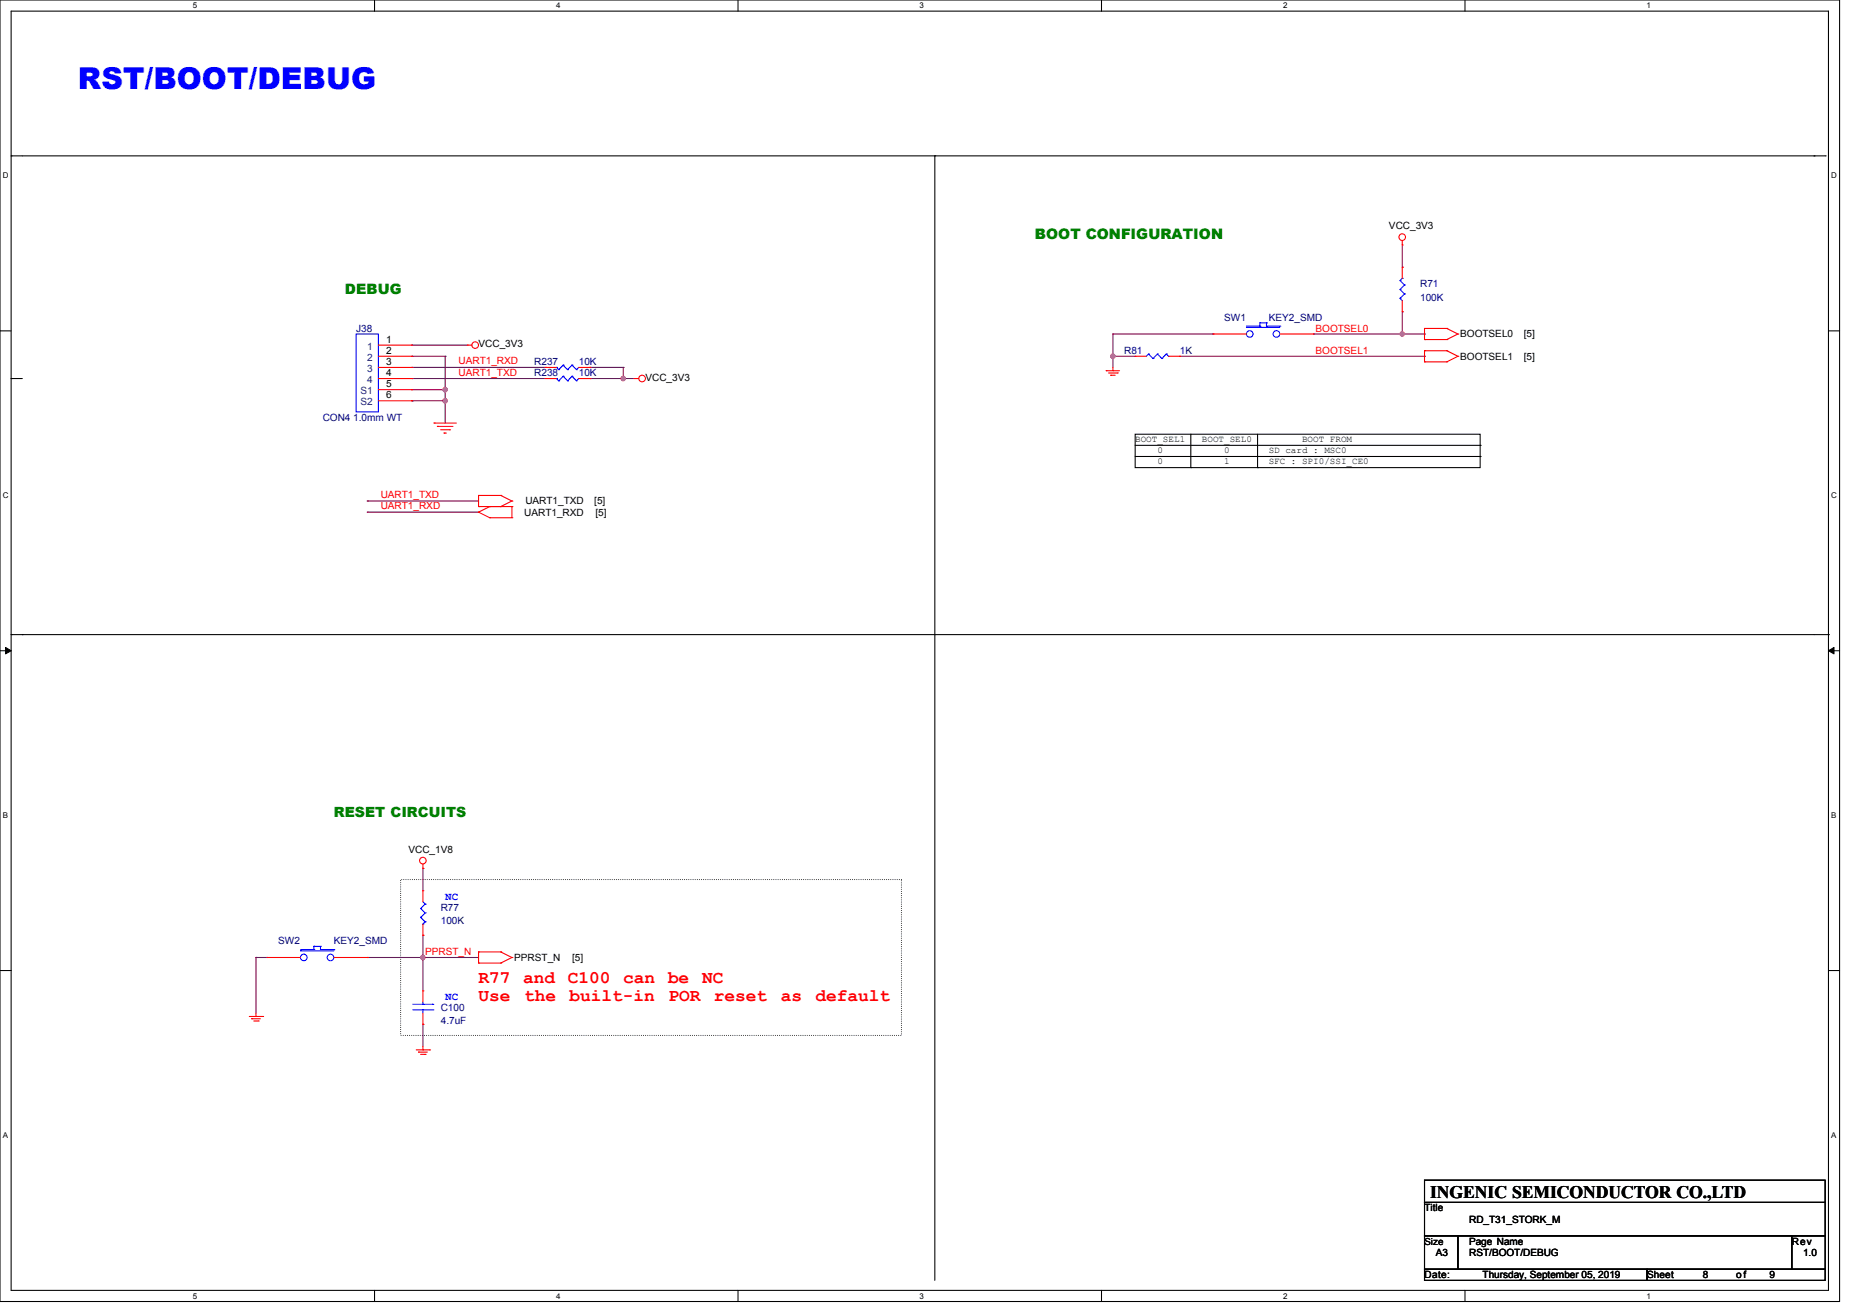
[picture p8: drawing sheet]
<svg xmlns="http://www.w3.org/2000/svg" width="297mm" height="210mm" viewBox="0 0 297 210" stroke-linecap="round" stroke-linejoin="round" font-family="sans-serif">
<path d="M0 0h293.9v207.8h-293.9zM1.8 1.8h290.3v204.3h-290.3z" fill="none" stroke="#000" stroke-width=".17"/>
<g fill="#fff">
<path d="M30.8 .2h.7v1.4h-.7z"/>
<path d="M30.8 206.2h.7v1.5h-.7z"/>
</g>
<path d="M59.8 0v1.8M59.8 206.1v1.7" fill="none" stroke="#000" stroke-width=".17"/>
<g fill="#fff">
<path d="M88.9 .2h.7v1.4h-.7z"/>
<path d="M88.9 206.2h.7v1.5h-.7z"/>
</g>
<path d="M117.9 0v1.8M117.9 206.1v1.7" fill="none" stroke="#000" stroke-width=".17"/>
<g fill="#fff">
<path d="M146.9 .2h.7v1.4h-.7z"/>
<path d="M146.9 206.2h.7v1.5h-.7z"/>
</g>
<path d="M176 0v1.8M176 206.1v1.7" fill="none" stroke="#000" stroke-width=".17"/>
<g fill="#fff">
<path d="M205 .2h.7v1.4h-.7z"/>
<path d="M205 206.2h.7v1.5h-.7z"/>
</g>
<path d="M234.1 0v1.8M234.1 206.1v1.7" fill="none" stroke="#000" stroke-width=".17"/>
<g fill="#fff">
<path d="M263.1 .2h.7v1.4h-.7z"/>
<path d="M263.1 206.2h.7v1.5h-.7z"/>
<path d="M.4 27.3h1v1.4h-1z"/>
<path d="M292.6 27.3h.9v1.4h-.9z"/>
<path d="M.4 78.4h1v1.4h-1z"/>
<path d="M292.6 78.4h.9v1.4h-.9z"/>
</g>
<path d="M0 52.8h1.8M292.1 52.8h1.8" fill="none" stroke="#000" stroke-width=".17"/>
<g fill="#fff">
<path d="M.4 129.4h.9v1.5h-.9z"/>
<path d="M292.6 129.4h.8v1.5h-.8z"/>
</g>
<path d="M0 103.9h1.8M292.1 103.9h1.8" fill="none" stroke="#000" stroke-width=".17"/>
<path d="M.9 103.4l.9 .5-.9 .5zM292.1 103.9l.9-.5v1z" fill="#000" stroke="#000" stroke-width=".16"/>
<g fill="#fff">
<path d="M.4 180.5h.9v1.4h-.9z"/>
<path d="M292.6 180.5h.8v1.4h-.8z"/>
</g>
<g fill="none" stroke="#000" stroke-width=".17">
<path d="M1.8 24.9h.1M1.8 24.9h289.8M149.4 24.9h.1M149.4 24.9v179.6M289.8 24.9h.1M291.6 24.9h.1M1.8 60.5h.1M1.8 60.5h1.8M181.4 69.3h55.1v5.4h-55.1zM181.4 71.1h55.1M181.4 72.9h55.1M190.2 74.7h.1"/>
<path d="M190.2 69.3v5.4M200.9 74.7h.1M200.9 69.3v5.4M236.5 71.1h.1M236.5 72.9h.1M1.8 101.3h.1M1.8 101.3h290.3M3.6 101.3h.1M292.1 101.3h.1M0 155h1.8M292.1 155h1.8M227.6 188.5h64v3.5h-64z"/>
<path d="M227.6 192h64v5.4h-64zM227.6 197.4h5.3v5.3h-5.3zM232.9 197.4h53.4v5.3h-53.4zM286.3 197.4h5.3v5.3h-5.3zM227.6 202.7h35.5v1.8h-35.5zM263.1 202.7h28.5v1.8h-28.5z"/>
</g>
<path d="M64 140.5h80v24.9h-80z" fill="none" stroke="#000" stroke-width=".17" stroke-dasharray="0 .3"/>
<g fill="none" stroke="#800040" stroke-width=".17">
<path d="M224 39.1v3.6M65.8 56.9h.1M65.8 55.1h.1M65.8 58.7h.1M65.8 56.9h5.3M65.8 55.1h8.9M65.8 58.7h21.3M71.1 56.9h.1M71.1 56.9v10.7M94.2 58.7h.1M94.2 58.7h5.4M99.6 58.7h.1"/>
<path d="M99.6 58.7v1.8M177.8 56.9h.1M177.8 53.3h.1M177.8 53.3v5.4M177.8 56.9h3.6M177.8 53.3h16M188.5 56.9h39.1M193.8 53.3h.1M209.8 53.3h.1M209.8 53.3h17.8M224 42.7h.1M224 49.8h.1"/>
<path d="M224 49.8v3.5M227.6 56.9h.1M227.6 53.3h.1M65.8 60.5h.1M65.8 62.2h.1M65.8 64h.1M65.8 60.5h21.3M65.8 62.2h5.3M65.8 64h5.3M71.1 62.2h.1M71.1 64h.1M94.2 60.5h.1"/>
<path d="M94.2 60.5h7.1M99.6 60.5h.1M58.7 81.8h.1M58.7 80h.1M58.7 81.8h17.8M58.7 80h17.8M67.6 138.7h.1M67.6 138.7v3.5M40.9 152.9h.1M40.9 152.9h1.8M40.9 152.9v8.9M58.7 152.9h.1"/>
<path d="M58.7 152.9h17.8M67.6 152.9h.1M67.6 149.4h.1M67.6 149.4v8.8M67.6 163.6h.1M67.6 163.6v3.5"/>
</g>
<g fill="#f0f" stroke="#f0f" stroke-width=".17">
<circle cx="177.8" cy="56.9" r=".35"/>
<circle cx="224" cy="53.3" r=".35"/>
<circle cx="67.6" cy="152.9" r=".35"/>
<circle cx="99.6" cy="60.4" r=".35"/>
<circle cx="71.1" cy="64" r=".35"/>
<circle cx="71.1" cy="62.2" r=".35"/>
</g>
<g fill="none" stroke="#f00" stroke-width=".17">
<path d="M224 39.1h.1M224 38.4v.7M60.5 55.1h5.3M60.5 58.7h5.3M60.5 56.9h5.3M65.8 56.9h.1M65.8 58.7h.1M65.8 55.1h.1M74.7 55.1h.1M74.7 55.1h.7M87.1 58.7h.1M87.1 58.7h1.8"/>
<path d="M92.5 58.7h1.7M94.2 58.7h.1M176.7 59.2h.1M176.7 59.2h2.2M177.1 59.6h1.4M177.4 59.9h.1M177.4 59.9h.8M177.8 59.2h.1M177.8 58.7v.5M178.5 59.6h.1M181.4 56.9h.1M181.4 56.9h1.7"/>
<path d="M186.7 56.9h1.8M188.5 56.9h.1M193.8 53.3h.1M193.8 53.3h5.3M204.5 53.3h5.3M209.8 53.3h.1M224 49.8h.1M224 42.7h.1M224 42.7v1.7M224 48v1.8M227.6 57.8h.1M227.6 56h.1"/>
<path d="M227.6 54.2h.1M227.6 52.5h.1M227.6 56h3.5M227.6 57.8h3.5M227.6 52.5v1.7M227.6 56v1.8M227.6 52.5h3.5M227.6 54.2h3.5M231.1 56h.1M231.1 57.8h.1M231.1 52.5h.1M231.1 54.2h.1"/>
<path d="M231.1 56l1.8 .9M231.1 52.5l1.8 .8M232.9 56.9h.1M232.9 53.3h.1M232.9 56.9l-1.8 .9M232.9 53.3l-1.8 .9M60.5 60.5h5.3M60.5 62.2h5.3M60.5 64h5.3M65.8 60.5h.1M65.8 62.2h.1M65.8 64h.1"/>
<path d="M69.3 67.6h.1M69.3 67.6h3.6M69.9 68.1h.1M69.9 68.1h2.5M70.4 68.6h1.4M70.9 69.2h.1M70.9 69.2h.4M71.8 68.6h.1M76.5 79.1h.1M76.5 79.1v1.8M76.5 79.1h3.5M80 79.1h.1"/>
<path d="M80 79.1l1.8 .9M87.1 60.5h.1M87.1 60.5h1.8M92.5 60.5h1.7M94.2 60.5h.1M101.3 60.5h.1M101.3 60.5h.8M76.5 80.9h.1M76.5 81.8h.1M76.5 80.9h5.3M76.5 81.8l1.7 .9M78.2 80.9h.1"/>
<path d="M78.2 82.7h.1M78.2 80.9l-1.7 .9M78.2 82.7h3.6M80 80.9h.1M81.8 80h.1M81.8 82.7h.1M81.8 80.9h.1M81.8 80l-1.8 .9M81.8 80.9v1.8M67.6 138.7h.1M67.6 138v.7M42.7 152.9h.1"/>
<path d="M42.7 152.9h5.3M53.3 152.9h5.4M58.7 152.9h.1M67.6 142.2h.1M67.6 149.4h.1M67.6 158.2h.1M67.6 142.2v1.8M67.6 147.6v1.8M67.6 158.2v1.8M76.5 153.8h.1M76.5 152h.1M76.5 152h3.5"/>
<path d="M76.5 153.8h3.5M76.5 152v1.8M80 152h.1M80 153.8h.1M80 152l1.8 .9M81.8 152.9h.1M81.8 152.9l-1.8 .9M39.8 162.3h2.2M40.2 162.7h.1M40.2 162.7h1.4M40.5 163h.8M40.9 162.3h.1"/>
<path d="M40.9 161.8v.5M41.3 163h.1M42 162.3h.1M66.5 167.7h2.1M66.9 168h.1M66.9 168h1.4M67.2 168.4h.7M67.6 167.7h.1M67.6 163.6h.1M67.6 161.8v1.8M67.6 167.1v.6M67.9 168.4h.1"/>
<path d="M68.6 167.7h.1"/>
<circle cx="224" cy="37.9" r=".53"/>
<circle cx="75.9" cy="55.1" r=".53"/>
<circle cx="102.6" cy="60.4" r=".53"/>
<circle cx="67.6" cy="137.4" r=".53"/>
</g>
<g fill="none" stroke="#00f" stroke-width=".17">
<path d="M56.9 53.3h3.6v12.5h-3.6zM88.9 58.7h.1M88.9 58.7l.4 .3M89.3 59h.1M90 58.3h.1M90 58.3l.7 .7M90 58.3l-.7 .7M90.7 59h.1M91.4 58.3h.1M91.4 58.3l.7 .7M91.4 58.3l-.7 .7M92.1 59h.1"/>
<path d="M92.5 58.7l-.4 .3M183.5 56.5h.1M183.5 56.5l-.4 .4M183.5 56.5l.7 .8M184.2 57.3h.1M184.9 56.5h.1M184.9 56.5l-.7 .8M184.9 56.5l.7 .8M185.6 57.3h.1M186.3 56.5h.1M186.3 56.5l-.7 .8M186.3 56.5l.4 .4"/>
<path d="M186.7 56.9h.1M199.1 52.3h.1M199.1 52.3h5.4M199.1 52.1h2.2M201.3 52.1h.1M201.3 51.6h.1M201.3 51.6v.5M201.3 51.6h1M202.3 51.6h.1M202.3 52.1h.1M202.3 52.1h2.2M202.3 51.6v.5"/>
<path d="M204.5 52.1h.1M223.7 47.6h.1M223.7 46.2h.1M223.7 44.8h.1M223.7 47.6l.3 .4M223.7 46.2l.7 .7M223.7 44.8l.7 .7M224 44.4h.1M224 44.4l-.3 .4M224.4 46.9h.1M224.4 45.5h.1M224.4 46.9l-.7 .7"/>
<path d="M224.4 45.5l-.7 .7M88.9 60.5h.1M88.9 60.5l.4 .3M89.3 60.8h.1M90 60.1h.1M90 60.1l.7 .7M90 60.1l-.7 .7M90.7 60.8h.1M91.4 60.1h.1M91.4 60.1l.7 .7M91.4 60.1l-.7 .7M92.1 60.8h.1"/>
<path d="M92.5 60.5l-.4 .3M48 151.8h.1M48 151.8h5.3M48 151.7h2.1M50.1 151.7h.1M50.1 151.1h.1M50.1 151.1v.6M50.1 151.1h1.1M51.2 151.1h.1M51.2 151.7h.1M51.2 151.7h2.1M51.2 151.1v.6"/>
<path d="M53.3 151.7h.1M67.2 145.1h.1M67.2 146.5h.1M67.2 145.1l.7 .7M67.2 146.5l.7 .7M67.6 147.6h.1M67.6 144l.3 .4M67.9 144.4h.1M67.9 145.8h.1M67.9 147.2h.1M67.9 144.4l-.7 .7M67.9 145.8l-.7 .7"/>
<path d="M67.9 147.2l-.3 .4M66 161.3h3.2M66 160.4h3.2M67.6 160.4h.1M67.6 161.3h.1M67.6 160v.4M67.6 161.3v.5M69.2 161.3h.1M69.2 160.4h.1"/>
<circle cx="199.7" cy="53.3" r=".53"/>
<circle cx="203.9" cy="53.3" r=".53"/>
<circle cx="48.5" cy="152.9" r=".53"/>
<circle cx="52.8" cy="152.9" r=".53"/>
</g>
<text font-size="4.8" fill="#00f" x="12.4" y="14.2">RST/BOOT/DEBUG</text>
<g font-size="2.8" fill="#f00">
<text x="76.5" y="157">R77</text>
<text x="76.5" y="159.9">Use</text>
<text x="83.6" y="157">and</text>
<text x="83.7" y="159.9">the</text>
<text x="90.7" y="157">C100</text>
<text x="91" y="159.9">built-in</text>
<text x="99.6" y="157">can</text>
<text x="106.7" y="157">be</text>
<text x="106.8" y="159.9">POR</text>
<text x="112.2" y="157">NC</text>
<text x="114.1" y="159.9">reset</text>
<text x="124.7" y="159.9">as</text>
<text x="130.3" y="159.9">default</text>
</g>
<text font-size="2.8" x="228.5" y="191.3">INGENIC SEMICONDUCTOR CO.,LTD</text>
<g font-size="2.3" fill="#008000">
<text x="165.4" y="38.1">BOOT CONFIGURATION</text>
<text x="55.1" y="47">DEBUG</text>
</g>
<text font-size="2.2" fill="#008000" x="53.3" y="130.5">RESET CIRCUITS</text>
<g font-size="1.8" fill="#00f">
<text x="71.1" y="143.7">NC</text>
<text x="71.1" y="159.7">NC</text>
</g>
<g font-size="1.6">
<text x="221.9" y="36.6">VCC_3V3</text>
<text x="233.3" y="53.9">BOOTSEL0</text>
<text x="243.4" y="53.9">[5]</text>
<text x="61.7" y="56.5">2</text>
<text x="61.7" y="58.3">3</text>
<text x="61.7" y="54.7">1</text>
<text x="76.5" y="55.5">VCC_3V3</text>
<text x="233.3" y="57.4">BOOTSEL1</text>
<text x="243.4" y="57.4">[5]</text>
<text x="61.7" y="60.1">4</text>
<text x="61.7" y="61.9">5</text>
<text x="61.7" y="63.6">6</text>
<text x="103.1" y="60.8">VCC_3V3</text>
<text x="83.8" y="82.3">UART1_RXD</text>
<text x="83.9" y="80.6">UART1_TXD</text>
<text x="95" y="80.6">[5]</text>
<text x="95.1" y="82.3">[5]</text>
<text x="65.3" y="136.2">VCC_1V8</text>
<text x="82.2" y="153.5">PPRST_N</text>
<text x="91.4" y="153.5">[5]</text>
<text x="227.6" y="193.5">Title</text>
<text x="234.7" y="195.2">RD_T31_STORK_M</text>
<text x="229.4" y="200.6">A3</text>
<text x="234.7" y="198.8">Page Name</text>
<text x="234.7" y="200.6">RST/BOOT/DEBUG</text>
<text x="286.3" y="198.8">Rev</text>
<text x="288.1" y="200.6">1.0</text>
<text x="227.6" y="204.1">Date:</text>
<text x="236.9" y="204.1">Thursday, September 05, 2019</text>
<text x="263.1" y="204.1">Sheet</text>
<text x="272.1" y="204.1">8</text>
<text x="277.4" y="204.1">of</text>
<text x="282.7" y="204.1">9</text>
</g>
<g font-size="1.6" fill="#000080">
<text x="226.9" y="45.9">R71</text>
<text x="56.9" y="53">J38</text>
<text x="195.6" y="51.2">SW1</text>
<text x="202.7" y="51.2">KEY2_SMD</text>
<text x="226.9" y="48">100K</text>
<text x="85.4" y="58.3">R237</text>
<text x="92.5" y="58.3">10K</text>
<text x="179.6" y="56.6">R81</text>
<text x="188.5" y="56.6">1K</text>
<text x="85.4" y="60.1">R238</text>
<text x="92.5" y="60.1">10K</text>
<text x="51.6" y="67.2">CON4 1.0mm WT</text>
<text x="70.4" y="145.5">R77</text>
<text x="70.4" y="147.6">100K</text>
<text x="44.5" y="150.8">SW2</text>
<text x="53.3" y="150.8">KEY2_SMD</text>
<text x="70.4" y="161.5">C100</text>
<text x="70.4" y="163.6">4.7uF</text>
</g>
<g font-size="1.6" fill="#f00">
<text x="210.2" y="53">BOOTSEL0</text>
<text x="73.3" y="58.2">UART1_RXD</text>
<text x="73.3" y="60">UART1_TXD</text>
<text x="210.2" y="56.5">BOOTSEL1</text>
<text x="60.8" y="81.3">UART1_RXD</text>
<text x="60.8" y="79.5">UART1_TXD</text>
<text x="67.9" y="152.4">PPRST_N</text>
</g>
<g font-size="1.6" fill="#004080">
<text x="58.7" y="57.6">2</text>
<text x="58.7" y="59.4">3</text>
<text x="58.7" y="55.8">1</text>
<text x="57.6" y="62.9">S1</text>
<text x="57.6" y="64.7">S2</text>
<text x="58.7" y="61.2">4</text>
</g>
<g font-size="1.5">
<text x="181.4" y="70.5">BOOT_SEL1</text>
<text x="192" y="70.5">BOOT_SEL0</text>
<text x="208" y="70.5">BOOT FROM</text>
<text x="184.9" y="72.3">0</text>
<text x="184.9" y="74.1">0</text>
<text x="195.6" y="72.3">0</text>
<text x="195.6" y="74.1">1</text>
<text x="202.7" y="72.3">SD card : MSC0</text>
<text x="202.7" y="74.1">SFC : SPI0/SSI_CE0</text>
<text x="227.6" y="198.7">Size</text>
</g>
<g font-size="1.3">
<text x="30.8" y="1.3">5</text>
<text x="88.9" y="1.3">4</text>
<text x="146.9" y="1.3">3</text>
<text x="205" y="1.3">2</text>
<text x="263.1" y="1.3">1</text>
<text x=".4" y="28.5">D</text>
<text x="292.5" y="28.5">D</text>
<text x=".4" y="79.5">C</text>
<text x="292.5" y="79.5">C</text>
<text x=".4" y="130.6">B</text>
<text x="292.5" y="130.6">B</text>
<text x=".4" y="181.7">A</text>
<text x="292.5" y="181.7">A</text>
<text x="30.8" y="207.4">5</text>
<text x="88.9" y="207.4">4</text>
<text x="146.9" y="207.4">3</text>
<text x="205" y="207.4">2</text>
<text x="263.1" y="207.4">1</text>
</g>
</svg>
